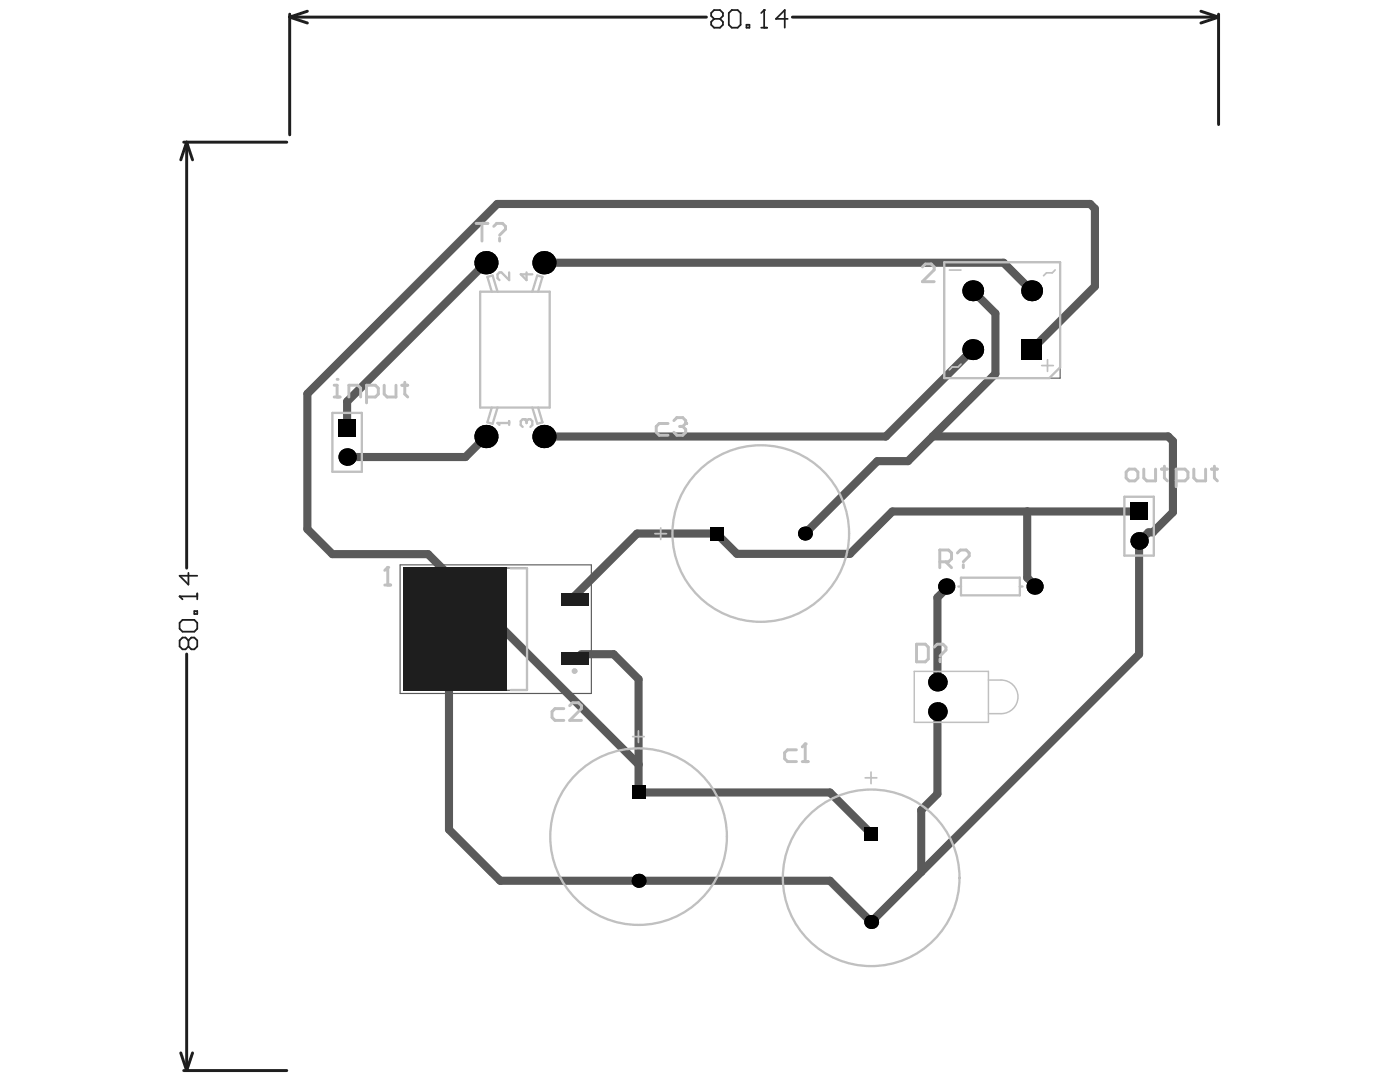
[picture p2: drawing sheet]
<svg xmlns="http://www.w3.org/2000/svg" width="279mm" height="216mm" viewBox="0 0 279 216" stroke-linecap="round" stroke-linejoin="round" font-family="sans-serif">
<path d="M188.4 52.3h23.2v23.2h-23.2zM79.8 112.7h38.2v25.7h-38.2" fill="none" stroke="#5a5a5a" stroke-width=".23"/>
<g fill="none" stroke="#5a5a5a" stroke-width="1.6">
<path d="M97 52.4l-27.7 27.7v5.2M108.5 52.4h91.8l5.6 5.6M194.1 58l4.6 4.5v12.1l-17.5 17.4h-6.1l-14.5 14.5M194.1 69.8l-17.3 17.3h-68.3M205.9 69.8l12.6-12.7v-15.5l-.9-.9h-118.4l-37.9 37.9v27l5 5h19.1l42 42M97 87.1l-4.1 4.1h-23.6M186.1 87.1h47l1 .9v14.2l-4 4h-.9l-1.7 1.7h-.2v22.6l-43.5 43.5M188.8 117v.5l-1.7 1.7v16.9M205 102.1v13.2M227.3 102.1h-49.2l-8.5 8.4h-22.5l-4.1-4h-15.9l-12.6 12.6h-.3M89.6 127.2v38.3l10.2 10.2h65.8l8.3 8.3 9.9-10M116 130.5h6.4l5 5v22.6h38.2l8.3 8.3"/>
<path d="M187.1 142v16.4l-3.3 3.3v12.3"/>
</g>
<g fill="#000">
<circle cx="108.5" cy="52.4" r="2.32"/>
<circle cx="194.1" cy="58" r="2.08"/>
<circle cx="205.9" cy="58" r="2.08"/>
<circle cx="194.1" cy="69.8" r="2.08"/>
<circle cx="69.3" cy="91.2" r="1.74"/>
<circle cx="160.6" cy="106.5" r="1.39"/>
<circle cx="188.8" cy="117" r="1.62"/>
<circle cx="227.3" cy="107.9" r="1.74"/>
<circle cx="187.1" cy="136.1" r="1.85"/>
<circle cx="187.1" cy="142" r="1.85"/>
<circle cx="127.4" cy="175.7" r="1.39"/>
<circle cx="173.9" cy="184" r="1.39"/>
</g>
<g fill="#000">
<path d="M203.8 67.7h4.2v4.1h-4.2z" fill-rule="evenodd"/>
<path d="M67.5 83.6h3.5v3.5h-3.5z" fill-rule="evenodd"/>
<path d="M141.6 105.1h2.8v2.7h-2.8z" fill-rule="evenodd"/>
<path d="M225.6 100.3h3.5v3.5h-3.5z" fill-rule="evenodd"/>
<path d="M126.1 156.7h2.7v2.8h-2.7z" fill-rule="evenodd"/>
<path d="M172.5 165h2.7v2.7h-2.7z" fill-rule="evenodd"/>
</g>
<g fill="none" stroke="#1e1e1e" stroke-width=".59">
<path d="M57.8 3.4l3.5 1.2M57.8 3.4h83.2M57.8 2.8v24.1M61.3 2.2l-3.5 1.2M158.1 3.4h85.1M239.7 2.2l3.5 1.2M243.2 3.4l-3.5 1.2M243.2 2.8v22M36.7 28.4h20.5M37.3 28.4l1.1 3.5M37.3 28.4l-1.2 3.5M37.3 28.4v85"/>
<path d="M37.3 130.5v83.1M36.1 210.1l1.2 3.5M36.7 213.6h20.5M38.4 210.1l-1.1 3.5"/>
</g>
<path d="M142.5 3.8l-.6-.6v-.6l.6-.6h1.2l.6 .6v.6l-.6 .6M142.5 3.8l-.6 .6v.5l.6 .6h1.2l.6-.6v-.5l-.6-.6M142.5 3.8h1.2M145.5 2.6l.5-.6h1.2l.6 .6v2.3l-.6 .6h-1.2l-.5-.6zM149 4.9h.6v.6h-.6zM151.9 5.5h1.2M152.5 2v3.5" fill="none" stroke="#1e1e1e" stroke-width=".35"/>
<circle cx="152.5" cy="2" r=".18" fill="#1e1e1e"/>
<path d="M152.5 2l-.6 .6M157.2 3.8h-2.3l1.7-1.8v3.5M35.8 119h3.6M39.4 118.4v1.2M35.8 124.3l.6-.6h2.4l.6 .6v1.2l-.6 .5h-2.4l-.6-.5zM37.6 127.8l-.6-.6h-.6l-.6 .6v1.2l.6 .6h.6l.6-.6M37.6 127.8l.6-.6h.6l.6 .6v1.2l-.6 .6h-.6l-.6-.6M37.6 127.8v1.2M38.8 121.9h.6v.6h-.6z" fill="none" stroke="#1e1e1e" stroke-width=".35"/>
<circle cx="35.8" cy="119" r=".18" fill="#1e1e1e"/>
<path d="M35.8 119l.6 .6M37.6 114.3v2.4l-1.8-1.8h3.6" fill="none" stroke="#1e1e1e" stroke-width=".35"/>
<g fill="#000">
<circle cx="108.5" cy="52.4" r="2.32"/>
<circle cx="194.1" cy="58" r="2.08"/>
<circle cx="205.9" cy="58" r="2.08"/>
<circle cx="194.1" cy="69.8" r="2.08"/>
<circle cx="69.3" cy="91.2" r="1.74"/>
<circle cx="160.6" cy="106.5" r="1.39"/>
<circle cx="188.8" cy="117" r="1.62"/>
<circle cx="227.3" cy="107.9" r="1.74"/>
<circle cx="187.1" cy="136.1" r="1.85"/>
<circle cx="187.1" cy="142" r="1.85"/>
<circle cx="127.4" cy="175.7" r="1.39"/>
<circle cx="173.9" cy="184" r="1.39"/>
</g>
<g fill="#000">
<path d="M203.8 67.7h4.2v4.1h-4.2z" fill-rule="evenodd"/>
<path d="M67.5 83.6h3.5v3.5h-3.5z" fill-rule="evenodd"/>
<path d="M141.6 105.1h2.8v2.7h-2.8z" fill-rule="evenodd"/>
<path d="M225.6 100.3h3.5v3.5h-3.5z" fill-rule="evenodd"/>
<path d="M126.1 156.7h2.7v2.8h-2.7z" fill-rule="evenodd"/>
<path d="M172.5 165h2.7v2.7h-2.7z" fill-rule="evenodd"/>
</g>
<g fill="#1e1e1e">
<path d="M111.9 130.2h5.5v2.4h-5.5z" fill-rule="evenodd"/>
<path d="M111.9 118.5h5.5v2.4h-5.5z" fill-rule="evenodd"/>
</g>
<g fill="none" stroke="#c0c0c0" stroke-width=".46">
<path d="M95.8 58.2h13.9v23.1h-13.9zM97.3 55.3l.8 2.9M98.3 55l1 3.2M99.3 54.7v.8l.4 .4M100.1 54.4l1.5 1.5v-1.5M105.1 54.4v1.5l-1.2-1.2h2.3M106.2 58.2l1-3.2 1.1 .3-.9 2.9M188.4 52.3h23.2v21l-2.2 2.2h-21zM66.3 82.4h5.9v11.7h-5.9zM98.1 81.3l-.8 3M99.3 81.3l-1 3.3M99.3 84.4h2.3"/>
<path d="M101.6 84v.8M104.3 83.7l-.4 .3v.8l.4 .4M106.2 81.3l1 3.3M107.4 81.3l.9 3M224.4 99.1h5.9v11.8h-5.9zM191.3 117h.5M203.5 115.3h-11.7v3.5h11.7"/>
<circle cx="151.8" cy="106.5" r="17.6"/>
<circle cx="127.4" cy="166.9" r="17.6"/>
<circle cx="173.9" cy="175.2" r="17.6"/>
</g>
<path d="M182.5 134h14.8v10.1h-14.8zM197.3 135.7a6.1 6.1 0 0 1 4.4 .6 3.4 3.4 0 0 1 1.3 3.7 3.4 3.4 0 0 1-3.2 2.4h-2.5" fill="none" stroke="#c0c0c0" stroke-width=".29"/>
<path d="M189.5 53.9h2.3M210.6 53.9l-.6 .5h-1.2l-.5 .6M191.8 72.7l-.6 .5h-1.2l-.5 .6M207.9 72.9h2.3M209.1 71.8v2.3M130.7 106.5h2.3M131.9 105.3v2.3M126.3 147h2.3M127.4 145.8v2.3M172.7 155.2h2.3M173.8 154.1v2.3" fill="none" stroke="#c0c0c0" stroke-width=".35"/>
<circle cx="114.7" cy="133.9" r=".29" fill="none" stroke="#c0c0c0" stroke-width=".58"/>
<text font-size="25" fill="#c0c0c0" x="80.1" y="130.6">PA102</text>
<text font-size="6" fill="#c0c0c0" x="66" y="79.3">COinput</text>
<text font-size="5.3" fill="#c0c0c0" x="224.4" y="96.1">COoutput</text>
<g font-size="4.9" fill="#c0c0c0">
<text x="94.2" y="53.5">PAT?02</text>
<text x="94.2" y="88.1">PAT?01</text>
<text x="105.8" y="88.1">PAT?03</text>
<text x="182.4" y="131.5">COD?</text>
<text x="109.4" y="143.1">COc2</text>
</g>
<g font-size="4.6" fill="#c0c0c0">
<text x="94.2" y="47.3">COT?</text>
<text x="183.4" y="55.4">CO2</text>
<text x="130.2" y="86.1">COc3</text>
<text x="187" y="112.5">COR?</text>
<text x="76.2" y="116.1">CO1</text>
<text x="155.9" y="151.3">COc1</text>
</g>
<text font-size="3.5" fill="#c0c0c0" x="204.6" y="117.8">PAR?02</text>
</svg>
